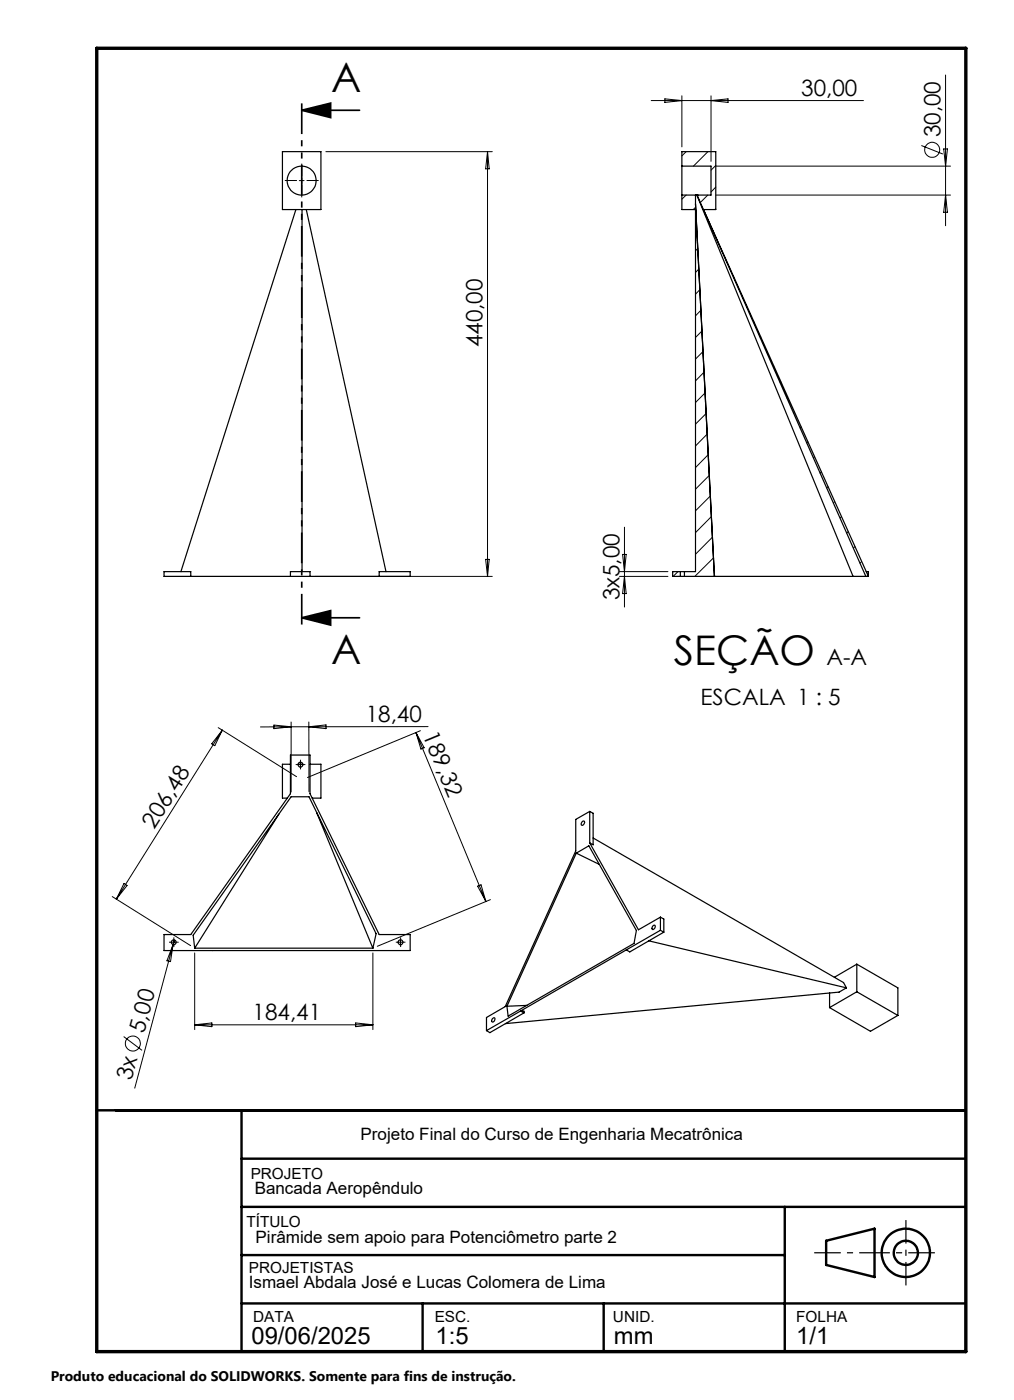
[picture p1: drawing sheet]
<svg xmlns="http://www.w3.org/2000/svg" width="210mm" height="290mm" viewBox="0 0 210 290" stroke-linecap="round" stroke-linejoin="round" font-family="sans-serif">
<g fill="none" stroke="#000" stroke-width=".25">
<path d="M58.5 31.4h8v12h-8zM141.2 34.4v6M141.2 34.4v-3h7v12h-2.5l34.1 76M141.2 34.4h6v6h-2.9M61.3 43.4l-23.8 75M62.5 43.4v75M63.4 43.4l16.5 75M141.2 40.4v3h2.8v75h-2.3M141.2 40.4h2.8M144 40.4h.3M144 40.4l4 79M144.3 40.4l32.4 79"/>
<path d="M144.4 40.4h.1M144.4 40.4l34.9 79M39.5 119.4v-1h-5.5v1h50.9v-1h-6.4v1M60.1 119.4v-1h4.1v1M140.9 118.4h.8M140.9 119.4h.8M140.9 118.4h-1.6v1h1.6M140.9 118.4v1M141.7 119.4h38.1M141.7 118.4v1M148 119.4h.1M179.4 118.4h.4v1"/>
<path d="M60.1 156.4h4.1v8l14.3 29.2h6.4v3.3h-50.9v-3.3h5.5l20.6-29.2zM60.1 158.3h-1.6v7h1M61.7 158.3h1M64.2 158.3h2.3v7h-1.8M57.7 168.6l-17.4 27.8M65.6 168.3l11.6 28.1M119.3 176.7l2.7-1.5 9.8 17.5-.5 2.7-26.1 15.1-.2-2.1M119.3 176.7l-14.3 31.7M119.3 176.7l4.8 2.4M120.6 170.2l.3-.1a.48 .48 0 0 1 .1 .6 .48 .48 0 0 1-.6 .2zM122.1 174.6l10.1 18 4.6-2.6M122.1 168.1l-2.9 1.6v6.6l-14.6 32.2-3.8 2.3v2.7"/>
<path d="M122.1 168.1v6.5M122.1 168.1l.7 .4v6.5l-.7-.4M122.8 173.6l51.9 29.9 .6 1.1M40.3 196.4h36.9M40.3 196.4l-.3-2.7 20.3-28.7h3.7l13.9 28.4-.7 3M129.7 196.8l-21.9 12.6M134.4 194.9l40.9 9.7M135.2 191.8l.3-.2a.47 .47 0 0 1 .1 .6 .47 .47 0 0 1-.6 .3zM136.8 190v2.7M136.8 192.7l-7.1 4.1M136.8 192.7l.7 .4M136.8 190l.7 .4v2.7"/>
<path d="M137.5 193.1l-7.1 4.1-.7-.4M177.4 199.7l-4.6 2.7M177.4 199.7v5.7M177.4 199.7l8.5 4.9v5.7M102 211l.3-.2a.47 .47 0 0 1 .1 .6 .47 .47 0 0 1-.6 .2zM107.8 209.4l-7 4.1M107.8 209.4l.7 .1v.3M107.8 209.4l.7 .4M108.5 209.8l-7 4.1-.7-.4M109.1 208.3l-4.1 .1M171.8 205.7v3M171.8 208.7l8.5 4.9 5.6-3.3"/>
<path d="M175.3 204.6l-1.5 .9-69.1 6.5M177.4 205.4l-5.6 3.3M177.4 205.4l8.5 4.9"/>
<circle cx="62.5" cy="37.4" r="3"/>
<circle cx="62.2" cy="158.4" r=".5"/>
<circle cx="36" cy="195.2" r=".5"/>
<circle cx="82.9" cy="195.2" r=".5"/>
</g>
<g fill="none" stroke="#000" stroke-width=".21">
<path d="M141.2 19.8v10.6M147.2 19.8v13.6M195.8 15.5v31.3M62 37.4h1M62.5 36.9v1M67.5 31.4h34.5M101 31.4v88M101 31.4l.3 3.6h-.7zM134.9 20.8h43.9M137.7 20.5l3.5 .3-3.5 .4zM142.1 31.4l-.9 .9M146.6 31.4l-3 3"/>
<path d="M147.2 20.8l3.6-.3v.7zM148.2 34.3l-1 1M148.2 38.8l-1 1M148.2 34.4h48.6M190.8 30.1l4.5 1.8M195.4 30.8h.8l-.4 3.6zM142.1 40.4l-.9 .9M144.1 42.9l-.5 .5M144.3 47.2l-.3 .3M144.5 51.5l-.5 .4M144.7 55.7l-.7 .7M145 60l-1 .9"/>
<path d="M146.4 45v.1M146.6 40.4l-1.6 1.6M147.8 48.1v.1M148.2 43.2l-.1 .2M148.2 40.4h48.6M149.2 51.2v.1M150.6 54.3v.1M152 57.4l-.1 .1M195.8 40.4l.4 3.6h-.8zM145.2 64.3l-1.2 1.1M145.4 68.6l-1.4 1.3M145.6 72.8l-1.6 1.6"/>
<path d="M145.8 77.1l-1.8 1.8M153.4 60.6h-.1M154.8 63.6l-.1 .1M156.2 66.7l-.1 .2M157.6 69.8l-.2 .2M159 72.9l-.2 .2M160.3 76l-.1 .2M161.7 79.1l-.1 .2M146 81.4l-2 2M146.3 85.6l-2.3 2.3M146.5 89.9l-2.5 2.5M146.7 94.2l-2.7 2.7"/>
<path d="M146.9 98.5l-2.9 2.8M163.1 82.2l-.2 .2M164.5 85.3l-.2 .2M165.9 88.4l-.2 .2M167.3 91.5l-.2 .2M168.7 94.6l-.2 .2M170.1 97.7l-.3 .3M65.2 119.4h36.8M100.6 115.9h.7l-.3 3.5zM128.3 119.4h10M128.3 118.4h10M128.9 114.8h.8l-.4 3.6z"/>
<path d="M129.3 109.2v16.5M129.3 119.4l.4 3.6h-.8zM140.4 118.4l-1 1M147.1 102.7l-3.1 3.1M147.3 107l-3.3 3.3M147.5 111.3l-3.5 3.5M147.8 115.6l-3.9 3.8M171.5 100.8l-.3 .3M172.9 103.9l-.3 .3M174.3 107l-.3 .3M175.6 110.1l-.2 .3M177.1 113.2l-.4 .3"/>
<path d="M178.4 116.3l-.3 .3M45.2 150.7l16.2 10.2M46 151.3l-21.9 34.9M46 151.3l-1.5 3.2-.6-.4zM56.7 150.2l3.6 .3-3.6 .4zM60.3 149.6v14.5M60.3 150.5h3.7M60.3 150.5l-6.4 .1M61.7 158.4h1M62.2 157.9v1M64 149.6v14.4M64 150.5l3.5-.3v.7z"/>
<path d="M86.1 151.7l14.5 35M86.1 151.7l1.7 3.2-.6 .3zM87.1 151.4l-23.4 9.7M88.7 150.5h-24.7M23.2 185.7l16.3 10.2M25.7 183l.6 .4-2.2 2.8zM35.5 195.2h1M35.8 195.7l-7.9 29.7M35.8 195.7l-.5 3.5-.7-.2zM36 194.7v1M36.1 194.7l-.3 1M40.3 197.4v15.9"/>
<path d="M77.2 197.4v15.9M82.4 195.2h1.1M82.9 194.7v1M98.9 183.6l.7-.3 1 3.4zM101.6 186.4l-23.5 9.6M25.6 214.7l3.8 2.9M40.3 212.3h36.9M40.3 212.3l3.6-.4v.8zM73.7 211.9l3.5 .4-3.5 .4z"/>
<circle cx="193" cy="31" r="1.56"/>
<circle cx="27.5" cy="216.2" r="1.56"/>
</g>
<path d="M62.5 22.8l6-1.4v3zM62.5 22.8h12M62.5 128l6-1.5v3zM62.5 128h12" fill="none" stroke="#000" stroke-width=".35"/>
<g fill="none" stroke="#000" stroke-width=".5">
<path d="M20 230h180M50 230v50M50 240h150M50 250h150M50 260h112.5M162.5 250v30M171.1 257l10-2.5v10l-10-2.5zM50 270h150M87.5 270v10M125 270v10"/>
<circle cx="187.6" cy="259.5" r="5"/>
<circle cx="187.6" cy="259.5" r="2.51"/>
</g>
<g fill="none" stroke="#000" stroke-width=".21" stroke-dasharray="15.2 1.3 1.3 1.3" stroke-linecap="butt">
<path d="M61.5 37.4h-2.5M62.5 36.4v-2.5M62.5 38.4v2.5M63.5 37.4h2.5M61.7 158.4h-.5M62.2 157.9v-.5M62.2 158.9v.5M62.7 158.4h.5M35.5 195.2h-.5M36 194.7v-.5M36 195.7v.5M36.5 195.2h.5"/>
<path d="M82.5 195.2h-.5M83 194.7v-.5M83 195.7v.5M83.5 195.2h.5"/>
</g>
<path d="M62.5 20.8v109.2" fill="none" stroke="#000" stroke-width=".35" stroke-dasharray="6.3 1.3 1.3 1.3 1.3 1.3" stroke-dashoffset="-.6" stroke-linecap="butt"/>
<path d="M168.6 259.5h25" fill="none" stroke="#000" stroke-width=".25" stroke-dasharray="6.3 1.3 1.3 1.3" stroke-dashoffset=".8" stroke-linecap="butt"/>
<path d="M187.6 252.7v13.6" fill="none" stroke="#000" stroke-width=".25" stroke-dasharray="6.3 1.3 1.3 1.3" stroke-dashoffset="1.5" stroke-linecap="butt"/>
<path d="M20 10h180v270h-180z" fill="none" stroke="#000" stroke-width=".7"/>
<path d="M62.5 22.8l6-1.4v3zM62.5 128l6-1.5v3z" fill="#000"/>
<g font-size="8.5">
<text x="68.6" y="19.1">A</text>
<text x="68.6" y="137.5">A</text>
<text x="139.6" y="137.7">SEÇÃO</text>
</g>
<g font-size="4.9">
<text x="52.1" y="278.3">09/06/2025</text>
<text x="90.2" y="278.3">1:5</text>
<text x="127.1" y="278.3">mm</text>
<text x="164.9" y="278.3">1/1</text>
</g>
<g font-size="4.7">
<text x="165.9" y="19.8">30,00</text>
<text x="194.8" y="28.5" transform="rotate(-90 194.8 28.5)">30,00</text>
<text x="100" y="71.9" transform="rotate(-90 100 71.9)">440,00</text>
<text x="128.3" y="124.4" transform="rotate(-90 128.3 124.4)">3x5,00</text>
<text x="171.2" y="137.7">A-A</text>
<text x="75.7" y="149.5">18,40</text>
<text x="145.1" y="145.9">ESCALA 1 : 5</text>
<text x="87.5" y="152.3" transform="rotate(68 87.5 152.3)">189,32</text>
<text x="31.9" y="171.9" transform="rotate(-58 31.9 171.9)">206,48</text>
<text x="29.9" y="214.1" transform="rotate(-75 29.9 214.1)">5,00</text>
<text x="52.3" y="211.3">184,41</text>
<text x="27.2" y="223.9" transform="rotate(-75 27.2 223.9)">3x</text>
</g>
<g font-size="3.5">
<text x="74.7" y="236.2">Projeto Final do Curso de Engenharia Mecatrônica</text>
<text x="52.7" y="247.3">Bancada Aeropêndulo</text>
<text x="52.9" y="257.5">Pirâmide sem apoio para Potenciômetro parte 2</text>
<text x="51.5" y="266.8">Ismael Abdala José e Lucas Colomera de Lima</text>
</g>
<g font-size="3.2">
<text x="51.9" y="244.2">PROJETO</text>
<text x="51" y="254.1">TÍTULO</text>
<text x="51.5" y="263.7">PROJETISTAS</text>
<text x="52.4" y="273.8">DATA</text>
<text x="90" y="273.8">ESC.</text>
<text x="126.9" y="273.8">UNID.</text>
<text x="164.9" y="273.8">FOLHA</text>
</g>
<text font-size="2.9" x="10.5" y="286">Produto educacional do SOLIDWORKS. Somente para fins de instrução.</text>
</svg>
